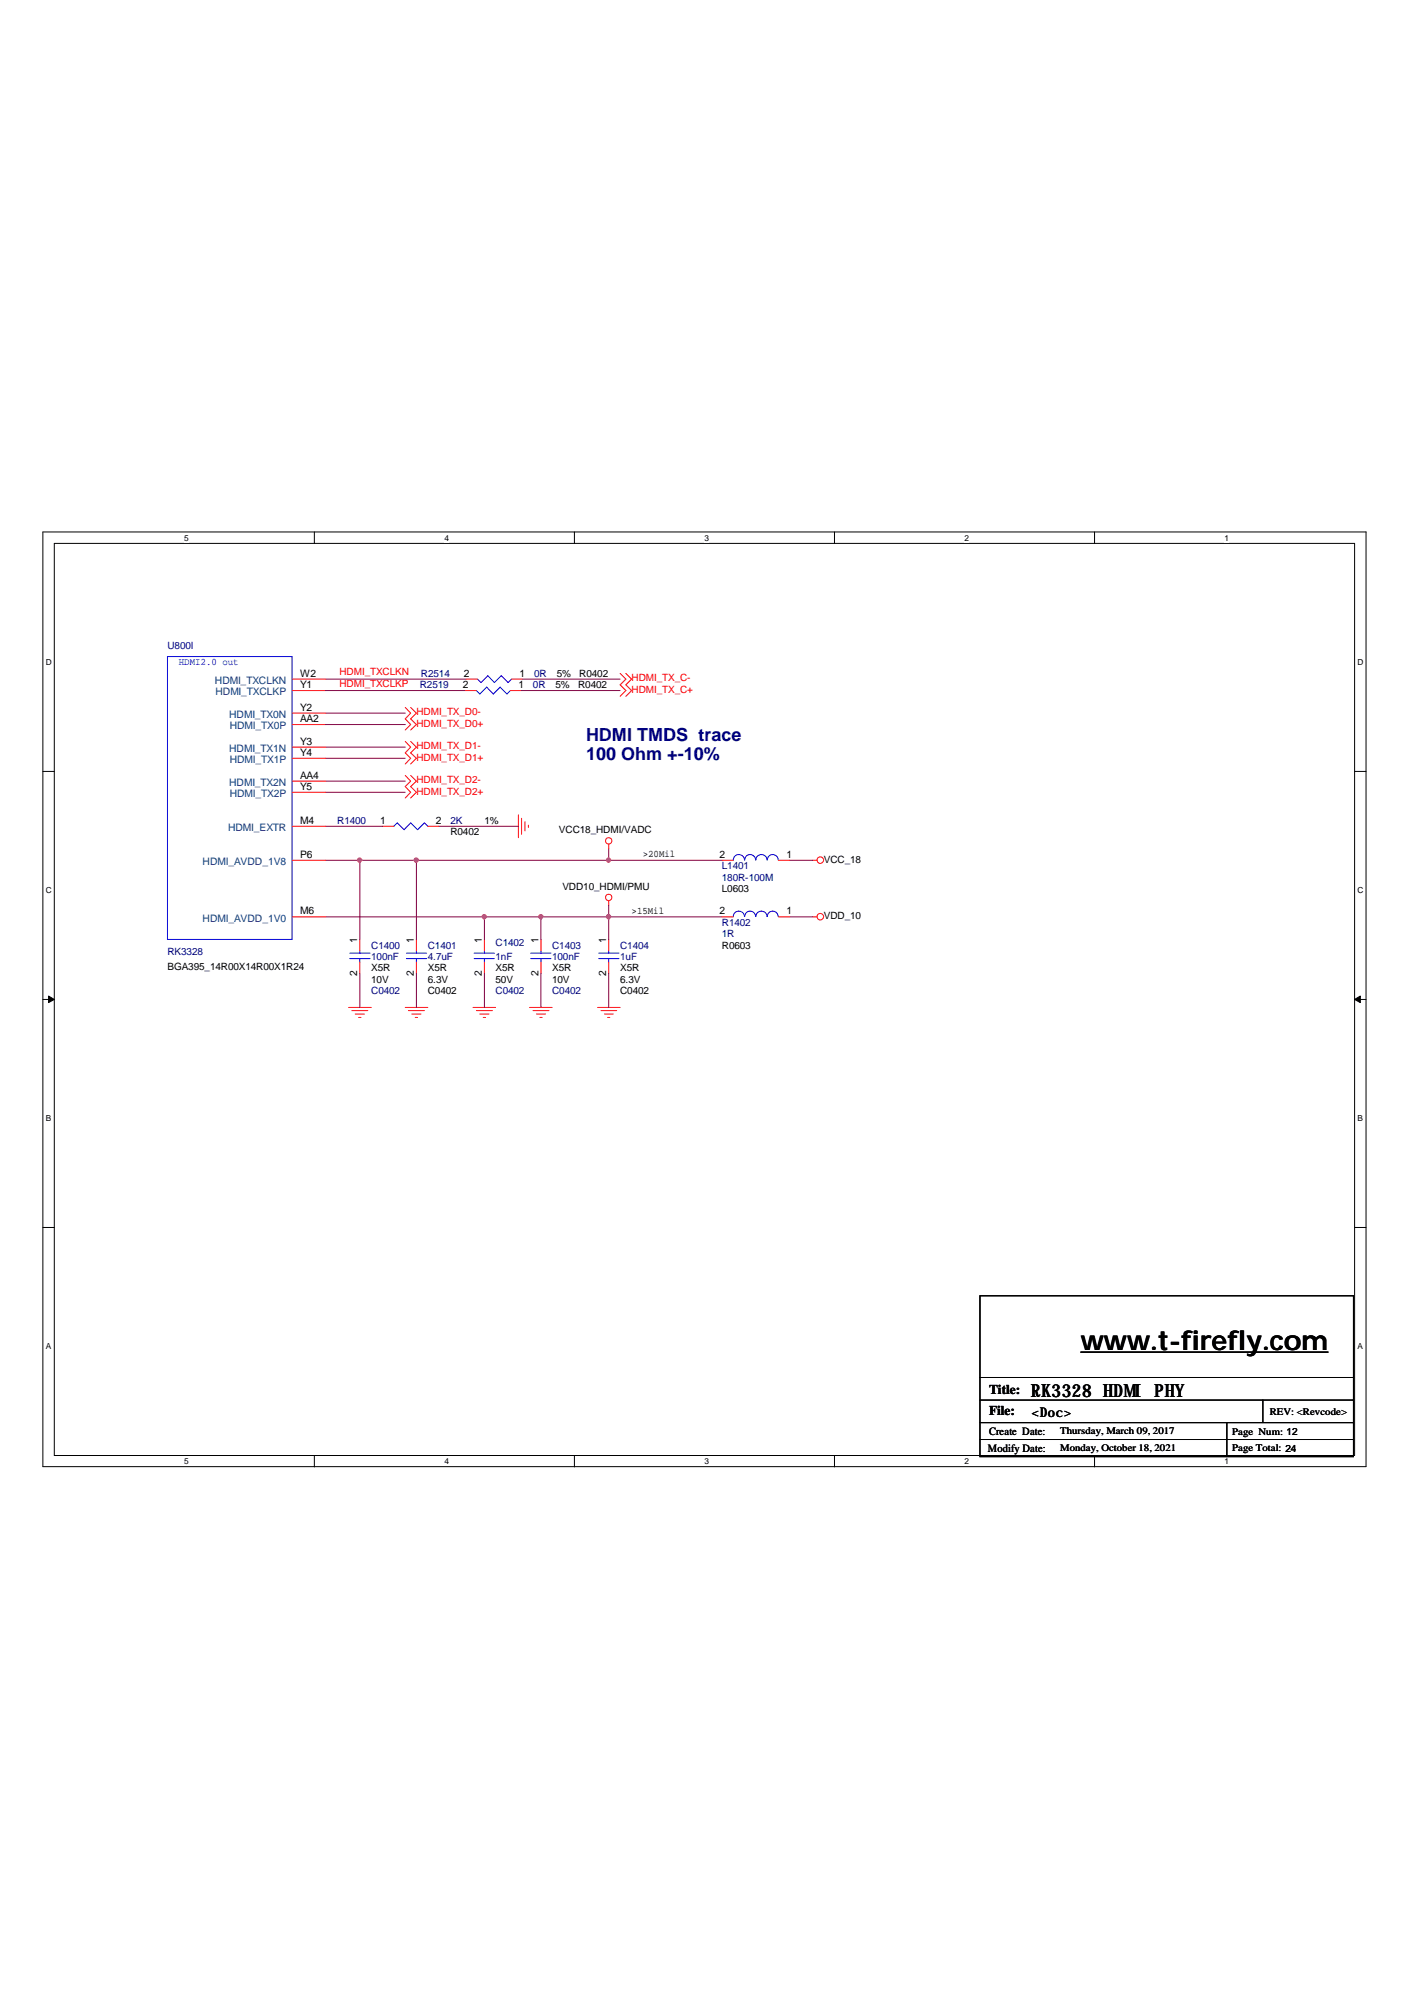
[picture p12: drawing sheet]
<svg xmlns="http://www.w3.org/2000/svg" width="210mm" height="297mm" viewBox="0 0 210 297" stroke-linecap="round" stroke-linejoin="round" font-family="sans-serif">
<path d="M6.3 78.8h196.1v138.5h-196.1zM8 80.5h192.7v135.1h-192.7z" fill="none" stroke="#000" stroke-width=".15"/>
<g fill="#fff">
<path d="M27.3 78.9h.6v1.4h-.6z"/>
<path d="M27.3 215.8h.6v1.4h-.6z"/>
</g>
<path d="M46.6 78.8v1.7M46.6 215.6v1.7" fill="none" stroke="#000" stroke-width=".15"/>
<g fill="#fff">
<path d="M65.8 78.9h.7v1.4h-.7z"/>
<path d="M65.8 215.8h.7v1.4h-.7z"/>
</g>
<path d="M85.1 78.8v1.7M85.1 215.6v1.7" fill="none" stroke="#000" stroke-width=".15"/>
<g fill="#fff">
<path d="M104.4 78.9h.6v1.4h-.6z"/>
<path d="M104.4 215.8h.6v1.4h-.6z"/>
</g>
<path d="M123.6 78.8v1.7M123.6 215.6v1.7" fill="none" stroke="#000" stroke-width=".15"/>
<g fill="#fff">
<path d="M142.9 78.9h.6v1.4h-.6z"/>
<path d="M142.9 215.8h.6v1.4h-.6z"/>
</g>
<path d="M162.1 78.8v1.7M162.1 215.6v1.7" fill="none" stroke="#000" stroke-width=".15"/>
<g fill="#fff">
<path d="M181.4 78.9h.6v1.4h-.6z"/>
<path d="M181.4 215.8h.6v1.4h-.6z"/>
<path d="M6.8 97.4h.8v1.3h-.8z"/>
<path d="M201.1 97.4h.8v1.3h-.8z"/>
<path d="M6.8 131.1h.8v1.4h-.8z"/>
<path d="M201.1 131.1h.8v1.4h-.8z"/>
</g>
<path d="M6.3 114.3h1.7M200.7 114.3h1.7" fill="none" stroke="#000" stroke-width=".15"/>
<g fill="#fff">
<path d="M6.8 164.9h.7v1.4h-.7z"/>
<path d="M201.1 164.9h.7v1.4h-.7z"/>
</g>
<path d="M6.3 148.1h1.7M200.7 148.1h1.7" fill="none" stroke="#000" stroke-width=".15"/>
<g fill="#000" stroke="#000" stroke-width=".15">
<path d="M7.2 147.6l.8 .5-.8 .4z" fill-rule="evenodd"/>
<path d="M200.7 148.1l.8-.5v.9z" fill-rule="evenodd"/>
</g>
<g fill="#fff">
<path d="M6.8 198.7h.7v1.4h-.7z"/>
<path d="M201.1 198.7h.7v1.4h-.7z"/>
</g>
<path d="M6.3 181.8h1.7M145.2 192h55.3v23.8h-55.3zM200.7 181.8h1.7M145.2 204.1h55.3M145.2 207.4h55.3M145.2 210.8h55.3M145.2 213.3h55.3M181.7 210.8v5M187.1 207.4v3.4" fill="none" stroke="#000" stroke-width=".15"/>
<g fill="none" stroke="#f00" stroke-width=".15">
<path d="M91.9 99.8l.8 .8-.8 .9 .8 .8-.8 .9M92.7 99.8l.9 .8-.9 .9 .9 .8-.9 .9M43.3 100.6h5M43.3 102.3h5M43.3 105.6h5M43.3 107.3h5M43.3 110.7h5M43.3 112.3h5M43.3 115.7h5M43.3 117.4h5M60 104.8l.8 .8-.8 .9 .8 .8-.8 .8M60 109.8l.8 .9-.8 .8 .8 .8-.8 .9"/>
<path d="M60 114.9l.8 .8-.8 .8 .8 .9-.8 .8M60.8 104.8l.9 .8-.9 .9 .9 .8-.9 .8M60.8 109.8l.9 .9-.9 .8 .9 .8-.9 .9M60.8 114.9l.9 .8-.9 .8 .9 .9-.9 .8M68.9 102.3h1.7M69 100.6h1.7M75.6 102.3h1.7M75.8 100.6h1.6M43.3 127.5h5M43.3 135.8h5M43.3 122.4h5M53.3 139.2v1.7"/>
<path d="M56.6 122.4h1.7M61.7 139.2v1.7M63.4 122.4h1.6M71.8 139.2v1.7M76.8 120.7v3.4M77.3 121.2v2.4M77.8 121.7v1.4M78.3 122.2v.4M80.1 139.2v1.7M90.2 125.1v.7M90.2 133.5v.6M90.2 139.2v1.7"/>
<path d="M106.9 127.5h1.7M106.9 135.8h1.7M115.3 127.5h1.7M115.3 135.8h1.7M120.4 127.5h.6M120.4 135.8h.6M51.6 149.3h3.4M52.1 149.7h2.4M52.6 150.2h1.4M53.1 150.7h.4M53.3 142.5v1.7M60 149.3h3.4"/>
<path d="M60.5 149.7h2.4M61 150.2h1.4M61.5 150.7h.3M61.7 142.5v1.7M70.1 149.3h3.3M70.6 149.7h2.3M71.1 150.2h1.3M71.6 150.7h.3M71.8 142.5v1.7M78.4 149.3h3.4M79 149.7h2.3M79.5 150.2h1.3"/>
<path d="M80 150.7h.3M80.1 142.5v1.7M88.5 149.3h3.4M89 149.7h2.4M89.5 150.2h1.3M90 150.7h.3M90.2 142.5v1.7"/>
<circle cx="90.2" cy="124.6" r=".47"/>
<circle cx="90.2" cy="133" r=".47"/>
<circle cx="121.5" cy="127.4" r=".49"/>
<circle cx="121.5" cy="135.8" r=".49"/>
</g>
<path d="M160.1 200.3h36.6" fill="none" stroke="#000" stroke-width=".18"/>
<g fill="none" stroke="#00f" stroke-width=".15">
<path d="M24.8 97.3h18.5v41.9h-18.5zM70.6 102.3l.5 .5 1-1 1 1 1-1 1 1 .5-.5M70.7 100.6l.5 .5 1.1-1 .9 1 1.1-1 1 1 .5-.5M58.3 122.4l.5-.5 1.1 1 .9-1 1 1 1.1-1 .5 .5M108.6 135.8a.83 .83 0 0 1 .9-.8 .83 .83 0 0 1 .8 .8M108.6 127.4a.83 .83 0 0 1 .9-.8 .83 .83 0 0 1 .8 .8M110.3 135.8a.8 .8 0 0 1 .8-.8 .8 .8 0 0 1 .8 .8M110.3 127.4a.8 .8 0 0 1 .8-.8 .8 .8 0 0 1 .8 .8M112 135.8a.83 .83 0 0 1 .8-.8 .83 .83 0 0 1 .8 .8M112 127.4a.83 .83 0 0 1 .8-.8 .83 .83 0 0 1 .8 .8M113.7 135.8a.8 .8 0 0 1 .8-.8 .8 .8 0 0 1 .8 .8M113.7 127.4a.8 .8 0 0 1 .8-.8 .8 .8 0 0 1 .8 .8"/>
<path d="M51.8 142h3M51.8 141.2h3M53.3 140.9v.3M53.3 142v.5M60.2 142h3M60.2 141.2h3M61.7 140.9v.3M61.7 142v.5M70.2 142h3M70.2 141.2h3M71.8 140.9v.3M71.8 142v.5"/>
<path d="M78.6 142h3M78.6 141.2h3M80.1 140.9v.3M80.1 142v.5M88.7 142h3M88.7 141.2h3M90.2 140.9v.3M90.2 142v.5"/>
</g>
<g fill="none" stroke="#800040" stroke-width=".15">
<path d="M48.3 112.3h11.7M48.3 110.7h11.7M48.3 107.3h11.7M48.3 100.6h20.7M48.3 117.4h11.7M48.3 105.6h11.7M48.3 115.7h11.7M48.3 102.3h20.6M77.3 102.3h14.6M77.4 100.6h14.5M48.3 127.5h58.6M48.3 135.8h58.6"/>
<path d="M48.3 122.4h8.3M53.3 127.5v11.7M61.7 127.5v11.7M65 122.4h11.8M71.8 135.8v3.4M80.1 135.8v3.4M90.2 125.8v1.7M90.2 134.1v5.1M117 127.5h3.4M117 135.8h3.4M53.3 144.2v5.1M61.7 144.2v5.1"/>
<path d="M71.8 144.2v5.1M80.1 144.2v5.1M90.2 144.2v5.1"/>
</g>
<g fill="#f0f" stroke="#f0f" stroke-width=".15">
<circle cx="61.7" cy="127.4" r=".32"/>
<circle cx="53.3" cy="127.4" r=".32"/>
<circle cx="71.7" cy="135.8" r=".32"/>
<circle cx="80.1" cy="135.8" r=".32"/>
<circle cx="90.1" cy="135.8" r=".32"/>
<circle cx="90.1" cy="127.4" r=".32"/>
</g>
<text font-size="4" x="160.1" y="200">www.t-firefly.com</text>
<g font-size="2.7" fill="#000080">
<text x="86.8" y="109.8">HDMI TMDS trace</text>
<text x="86.8" y="112.6">100 Ohm +-10%</text>
</g>
<text font-size="2.7" x="152.7" y="207">RK3328 HDMI PHY</text>
<g font-size="2">
<text x="146.5" y="206.5">Title:</text>
<text x="146.5" y="209.6">File:</text>
<text x="152.9" y="210">&lt;Doc&gt;</text>
</g>
<g font-size="1.7">
<text x="146.3" y="215">Modify Date:</text>
<text x="146.5" y="212.5">Create Date:</text>
</g>
<g font-size="1.5" fill="#000080">
<text x="24.8" y="96.1">U800I</text>
<text x="62.2" y="102">R2519</text>
<text x="62.4" y="100.3">R2514</text>
<text x="79" y="102">0R</text>
<text x="79.1" y="100.3">0R</text>
<text x="50" y="122.1">R1400</text>
<text x="66.7" y="122.1">2K</text>
<text x="106.9" y="128.8">L1401</text>
<text x="106.9" y="130.5">180R-100M</text>
<text x="106.9" y="137.2">R1402</text>
<text x="24.8" y="141.5">RK3328</text>
<text x="55" y="140.5">C1400</text>
<text x="55" y="142.2">100nF</text>
<text x="63.4" y="140.5">C1401</text>
<text x="63.4" y="142.2">4.7uF</text>
<text x="73.4" y="140.2">C1402</text>
<text x="73.4" y="142.2">1nF</text>
<text x="81.8" y="140.5">C1403</text>
<text x="81.8" y="142.2">100nF</text>
<text x="91.9" y="140.5">C1404</text>
<text x="91.9" y="142.2">1uF</text>
<text x="106.9" y="138.8">1R</text>
<text x="55" y="147.2">C0402</text>
<text x="73.4" y="147.2">C0402</text>
<text x="81.8" y="147.2">C0402</text>
</g>
<text font-size="1.5" fill="#00f" x="26.5" y="98.5">HDMI2.0 out</text>
<g font-size="1.5" fill="#004080">
<text x="31.8" y="101.3">HDMI_TXCLKN</text>
<text x="31.9" y="103">HDMI_TXCLKP</text>
<text x="34" y="106.4">HDMI_TX0N</text>
<text x="34" y="111.4">HDMI_TX1N</text>
<text x="34" y="108.1">HDMI_TX0P</text>
<text x="34" y="113.1">HDMI_TX1P</text>
<text x="34" y="116.4">HDMI_TX2N</text>
<text x="34" y="118.1">HDMI_TX2P</text>
<text x="33.8" y="123.1">HDMI_EXTR</text>
<text x="30" y="128.2">HDMI_AVDD_1V8</text>
<text x="30" y="136.6">HDMI_AVDD_1V0</text>
</g>
<g font-size="1.5">
<text x="44.4" y="100.2">W2</text>
<text x="44.4" y="101.9">Y1</text>
<text x="68.5" y="101.9">2</text>
<text x="68.7" y="100.2">2</text>
<text x="76.8" y="101.9">1</text>
<text x="77" y="100.2">1</text>
<text x="82.3" y="102">5%</text>
<text x="82.5" y="100.3">5%</text>
<text x="85.6" y="102">R0402</text>
<text x="85.8" y="100.3">R0402</text>
<text x="44.4" y="105.3">Y2</text>
<text x="44.4" y="107">AA2</text>
<text x="44.4" y="110.3">Y3</text>
<text x="44.4" y="112">Y4</text>
<text x="44.4" y="115.3">AA4</text>
<text x="44.4" y="117">Y5</text>
<text x="44.4" y="122">M4</text>
<text x="56.3" y="122">1</text>
<text x="64.6" y="122">2</text>
<text x="66.7" y="123.8">R0402</text>
<text x="71.8" y="122.1">1%</text>
<text x="82.8" y="123.4">VCC18_HDMI/VADC</text>
<text x="44.4" y="127.1">P6</text>
<text x="83.3" y="131.8">VDD10_HDMI/PMU</text>
<text x="95.2" y="127">&gt;20Mil</text>
<text x="106.6" y="127.1">2</text>
<text x="116.5" y="127.1">1</text>
<text x="122" y="127.8">VCC_18</text>
<text x="44.4" y="135.5">M6</text>
<text x="93.6" y="135.4">&gt;15Mil</text>
<text x="106.6" y="135.5">2</text>
<text x="106.9" y="132.2">L0603</text>
<text x="116.5" y="135.5">1</text>
<text x="122" y="136.2">VDD_10</text>
<text x="24.8" y="143.7">BGA395_14R00X14R00X1R24</text>
<text x="52.9" y="139.7" transform="rotate(-90 52.9 139.7)">1</text>
<text x="55" y="143.9">X5R</text>
<text x="61.3" y="139.7" transform="rotate(-90 61.3 139.7)">1</text>
<text x="63.4" y="143.9">X5R</text>
<text x="71.4" y="139.7" transform="rotate(-90 71.4 139.7)">1</text>
<text x="73.4" y="143.9">X5R</text>
<text x="79.8" y="139.7" transform="rotate(-90 79.8 139.7)">1</text>
<text x="81.8" y="143.9">X5R</text>
<text x="89.8" y="139.7" transform="rotate(-90 89.8 139.7)">1</text>
<text x="91.9" y="143.9">X5R</text>
<text x="106.9" y="140.5">R0603</text>
<text x="52.9" y="144.6" transform="rotate(-90 52.9 144.6)">2</text>
<text x="55" y="145.6">10V</text>
<text x="61.3" y="144.6" transform="rotate(-90 61.3 144.6)">2</text>
<text x="63.4" y="147.2">C0402</text>
<text x="63.4" y="145.6">6.3V</text>
<text x="71.4" y="144.6" transform="rotate(-90 71.4 144.6)">2</text>
<text x="73.4" y="145.6">50V</text>
<text x="79.8" y="144.6" transform="rotate(-90 79.8 144.6)">2</text>
<text x="81.8" y="145.6">10V</text>
<text x="89.8" y="144.6" transform="rotate(-90 89.8 144.6)">2</text>
<text x="91.9" y="147.2">C0402</text>
<text x="91.9" y="145.6">6.3V</text>
<text x="188.1" y="209.6">REV: &lt;Revcode&gt;</text>
<text x="157.1" y="212.5">Thursday, March 09, 2017</text>
<text x="157.1" y="215">Monday, October 18, 2021</text>
<text x="182.5" y="212.6">Page Num: 12</text>
<text x="182.5" y="215">Page Total: 24</text>
</g>
<g font-size="1.5" fill="#f00">
<text x="50.3" y="100.1">HDMI_TXCLKN</text>
<text x="50.3" y="101.8">HDMI_TXCLKP</text>
<text x="93.6" y="101">HDMI_TX_C-</text>
<text x="61.7" y="107.7">HDMI_TX_D0+</text>
<text x="61.7" y="106">HDMI_TX_D0-</text>
<text x="93.6" y="102.6">HDMI_TX_C+</text>
<text x="61.7" y="112.7">HDMI_TX_D1+</text>
<text x="61.7" y="111">HDMI_TX_D1-</text>
<text x="61.7" y="117.7">HDMI_TX_D2+</text>
<text x="61.7" y="116.1">HDMI_TX_D2-</text>
</g>
<g font-size="1.2">
<text x="27.3" y="80.1">5</text>
<text x="65.8" y="80.1">4</text>
<text x="104.4" y="80.1">3</text>
<text x="142.9" y="80.1">2</text>
<text x="181.4" y="80.1">1</text>
<text x="6.8" y="98.5">D</text>
<text x="201.1" y="98.5">D</text>
<text x="6.8" y="132.3">C</text>
<text x="201.1" y="132.3">C</text>
<text x="6.8" y="166.1">B</text>
<text x="201.1" y="166.1">B</text>
<text x="6.8" y="199.8">A</text>
<text x="201.1" y="199.8">A</text>
<text x="27.3" y="216.9">5</text>
<text x="65.8" y="216.9">4</text>
<text x="104.4" y="216.9">3</text>
<text x="142.9" y="216.9">2</text>
<text x="181.4" y="216.9">1</text>
</g>
</svg>
